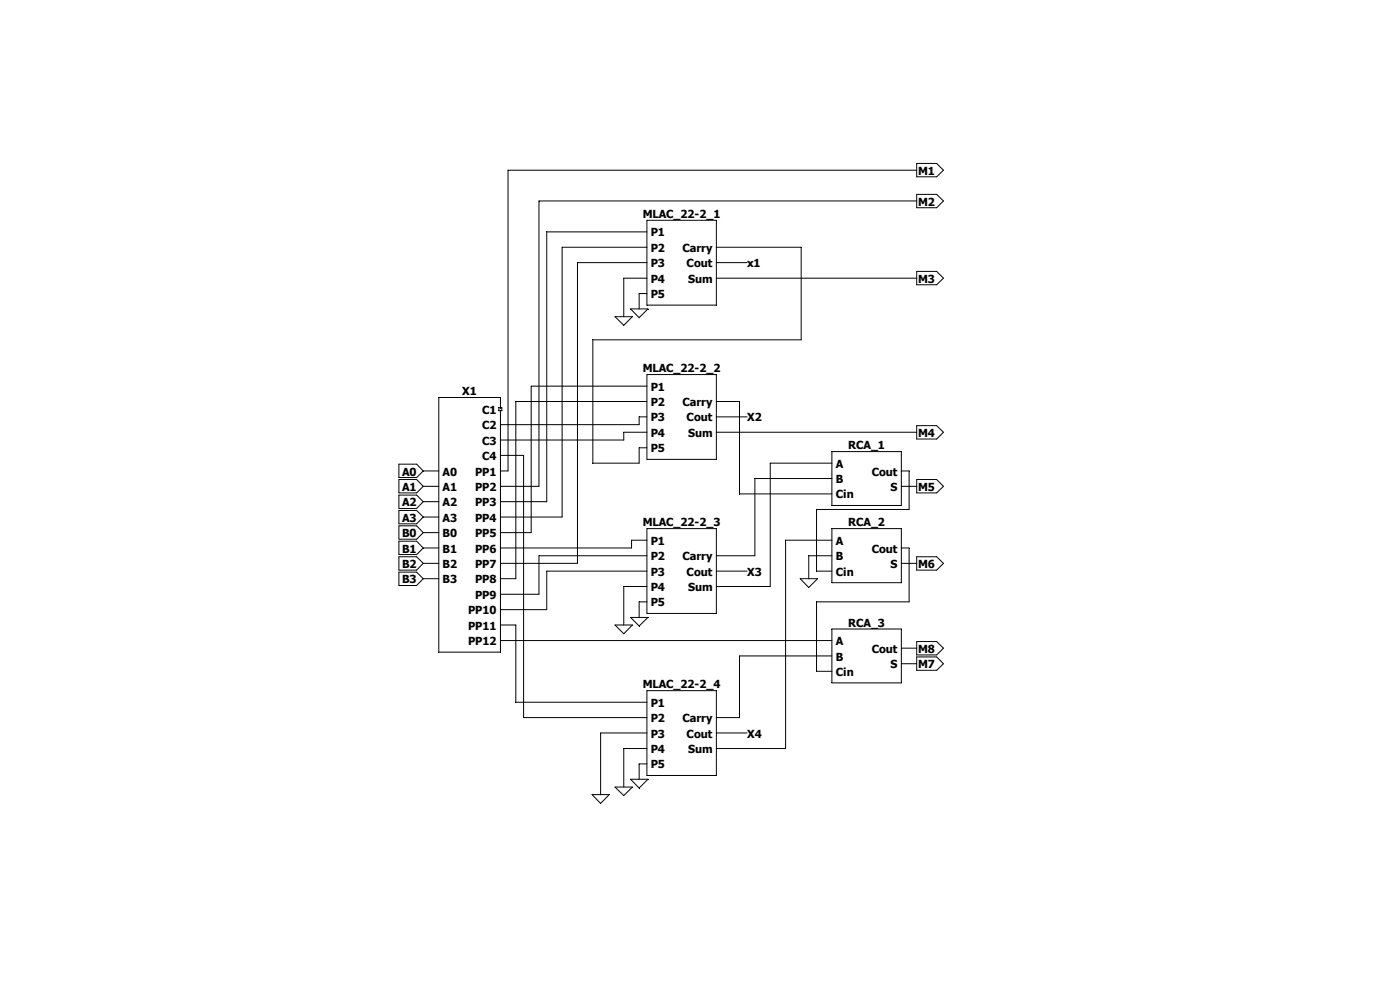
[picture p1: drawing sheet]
<svg xmlns="http://www.w3.org/2000/svg" width="297mm" height="210mm" viewBox="0 0 297 210" stroke-linecap="round" stroke-linejoin="round" font-family="sans-serif">
<path d="M93.1 84.3h13.1v54h-13.1zM105.8 86.5h.7v.6h-.7z" fill="none" stroke="#000" stroke-width=".21"/>
<g fill="none" stroke="#000" stroke-width=".21">
<path d="M194.5 34.7h4.2l1.5 1.4-1.5 1.4h-4.2zM194.5 36.1h-86.7v63.8h-1.6M137.2 46.7h14.8v18h-14.8zM137.2 49.2h-21.2v57.2h-9.8M137.2 52.5h-17.9v57.2h-13.1M137.2 55.7h-14.7v63.8h-16.3M137.2 59h-4.9v8.2M152 52.5h18v19.6h-44.2v26.2h9.8v-3.3h1.6M152 55.7h6.5M152 59h42.5M194.5 41.2h4.2l1.5 1.4-1.5 1.5h-4.2zM194.5 57.6h4.2l1.5 1.4-1.5 1.4h-4.2z"/>
<path d="M194.5 42.6h-80.2v60.6h-8.1M130.5 67.2h3.7l-1.9 1.8zM133.8 65.5h3.7l-1.9 1.9zM137.2 79.5h14.8v18h-14.8zM137.2 62.3h-1.6v3.2M84.6 98.5h3.8l1.4 1.4-1.4 1.4h-3.8zM89.8 99.9h3.3M106.2 96.6h4.9v55.6h26.1M137.2 85.2h-27.8v37.6h-3.2M137.2 88.4h-1.6v1.7h-29.4M137.2 91.7h-4.9v1.6h-26.1M137.2 81.9h-24.5v31.1h-6.5"/>
<path d="M152 85.2h4.9v19.6h19.6M152 88.4h6.5M152 91.7h42.5M176.5 95.8h14.7v11.4h-14.7zM176.5 98.3h-13.1v26.1h-11.4M191.2 99.9h1.7v8.2h-19.7v13.1h3.3M194.5 90.3h4.2l1.5 1.4-1.5 1.4h-4.2zM84.6 101.7h3.8l1.4 1.5-1.4 1.4h-3.8zM84.6 105h3.8l1.4 1.4-1.4 1.5h-3.8zM84.6 108.3h3.8l1.4 1.4-1.4 1.4h-3.8zM84.6 111.5h3.8l1.4 1.5-1.4 1.4h-3.8zM84.6 114.8h3.8l1.4 1.4-1.4 1.4h-3.8z"/>
<path d="M84.6 118.1h3.8l1.4 1.4-1.4 1.4h-3.8zM89.8 103.2h3.3M89.8 106.4h3.3M89.8 109.7h3.3M89.8 113h3.3M89.8 116.2h3.3M89.8 119.5h3.3M137.2 112.1h14.8v18h-14.8zM137.2 117.9h-22.9v8.2h-8.1M137.2 114.6h-3.2v1.6h-27.8M176.5 112.1h14.7v11.5h-14.7zM176.5 101.5h-16.4v16.4h-8.1"/>
<path d="M176.5 114.6h-9.8v44.2h-14.7M176.5 117.9h-4.9v4.9M191.2 103.2h3.3M191.2 116.2h1.7v11.5h-19.7v14.7h3.3M191.2 119.5h3.3M194.5 101.7h4.2l1.5 1.5-1.5 1.4h-4.2zM194.5 118.1h4.2l1.5 1.4-1.5 1.4h-4.2zM84.6 121.4h3.8l1.4 1.4-1.4 1.4h-3.8zM89.8 122.8h3.3M106.2 132.6h3.2v16.4h27.8M106.2 135.9h70.3M130.5 132.6h3.7l-1.9 1.9z"/>
<path d="M133.8 131h3.7l-1.9 1.8zM137.2 127.7h-1.6v3.3M137.2 124.4h-4.9v8.2M137.2 121.2h-21.2v8.1h-9.8M152 121.2h6.5M169.8 122.8h3.6l-1.8 1.8zM176.5 133.4h14.7v11.5h-14.7zM176.5 139.1h-19.6v13.1h-4.9M191.2 137.5h3.3M194.5 136.1h4.2l1.5 1.4-1.5 1.4h-4.2zM194.5 139.4h4.2l1.5 1.4-1.5 1.4h-4.2zM137.2 146.5h14.8v18h-14.8z"/>
<path d="M137.2 158.8h-4.9v8.2M137.2 155.5h-9.8v13.1M152 155.5h6.5M191.2 140.8h3.3M125.6 168.6h3.6l-1.8 1.8zM130.5 167h3.7l-1.9 1.8zM133.8 165.3h3.7l-1.9 1.9zM137.2 162.1h-1.6v3.2"/>
</g>
<g font-size="2.3">
<text x="194.8" y="37.1">M1</text>
<text x="136.4" y="46.3">MLAC_22-2_1</text>
<text x="194.8" y="43.6">M2</text>
<text x="138" y="50.2">P1</text>
<text x="138" y="53.4">P2</text>
<text x="144.8" y="53.4">Carry</text>
<text x="138" y="56.7">P3</text>
<text x="138" y="60">P4</text>
<text x="145.7" y="56.7">Cout</text>
<text x="146" y="60">Sum</text>
<text x="158.5" y="56.7">x1</text>
<text x="194.8" y="60">M3</text>
<text x="138" y="63.2">P5</text>
<text x="98" y="83.9">X1</text>
<text x="136.4" y="79">MLAC_22-2_2</text>
<text x="138" y="82.9">P1</text>
<text x="102.3" y="87.8">C1</text>
<text x="138" y="86.1">P2</text>
<text x="138" y="89.4">P3</text>
<text x="144.8" y="86.1">Carry</text>
<text x="145.7" y="89.4">Cout</text>
<text x="158.5" y="89.4">X2</text>
<text x="102.3" y="91.1">C2</text>
<text x="102.3" y="94.3">C3</text>
<text x="138" y="92.7">P4</text>
<text x="138" y="96">P5</text>
<text x="146" y="92.7">Sum</text>
<text x="179.9" y="95.3">RCA_1</text>
<text x="194.8" y="92.7">M4</text>
<text x="85.3" y="100.9">A0</text>
<text x="93.9" y="100.9">A0</text>
<text x="100.8" y="100.9">PP1</text>
<text x="102.3" y="97.6">C4</text>
<text x="177.3" y="99.2">A</text>
<text x="185" y="100.9">Cout</text>
<text x="85.3" y="104.1">A1</text>
<text x="85.3" y="107.4">A2</text>
<text x="93.9" y="104.1">A1</text>
<text x="93.9" y="107.4">A2</text>
<text x="100.8" y="104.1">PP2</text>
<text x="100.8" y="107.4">PP3</text>
<text x="177.3" y="102.5">B</text>
<text x="177.3" y="105.7">Cin</text>
<text x="188.9" y="104.1">S</text>
<text x="194.8" y="104.1">M5</text>
<text x="85.3" y="110.7">A3</text>
<text x="85.3" y="114">B0</text>
<text x="93.9" y="110.7">A3</text>
<text x="93.9" y="114">B0</text>
<text x="100.8" y="110.7">PP4</text>
<text x="100.8" y="114">PP5</text>
<text x="136.4" y="111.7">MLAC_22-2_3</text>
<text x="179.9" y="111.7">RCA_2</text>
<text x="85.3" y="117.2">B1</text>
<text x="93.9" y="117.2">B1</text>
<text x="100.8" y="117.2">PP6</text>
<text x="138" y="115.6">P1</text>
<text x="138" y="118.9">P2</text>
<text x="144.8" y="118.9">Carry</text>
<text x="177.3" y="115.6">A</text>
<text x="177.3" y="118.9">B</text>
<text x="185" y="117.2">Cout</text>
<text x="85.3" y="120.5">B2</text>
<text x="85.3" y="123.7">B3</text>
<text x="93.9" y="120.5">B2</text>
<text x="93.9" y="123.7">B3</text>
<text x="100.8" y="120.5">PP7</text>
<text x="100.8" y="123.7">PP8</text>
<text x="138" y="122.1">P3</text>
<text x="138" y="125.4">P4</text>
<text x="145.7" y="122.1">Cout</text>
<text x="146" y="125.4">Sum</text>
<text x="158.5" y="122.1">X3</text>
<text x="177.3" y="122.1">Cin</text>
<text x="188.9" y="120.5">S</text>
<text x="194.8" y="120.5">M6</text>
<text x="99.3" y="130.3">PP10</text>
<text x="100.8" y="127">PP9</text>
<text x="138" y="128.7">P5</text>
<text x="99.3" y="133.6">PP11</text>
<text x="99.3" y="136.9">PP12</text>
<text x="177.3" y="136.9">A</text>
<text x="179.9" y="133">RCA_3</text>
<text x="177.3" y="140.1">B</text>
<text x="177.3" y="143.4">Cin</text>
<text x="185" y="138.5">Cout</text>
<text x="188.9" y="141.8">S</text>
<text x="194.8" y="138.5">M8</text>
<text x="194.8" y="141.8">M7</text>
<text x="136.4" y="146">MLAC_22-2_4</text>
<text x="138" y="149.9">P1</text>
<text x="138" y="153.2">P2</text>
<text x="144.8" y="153.2">Carry</text>
<text x="138" y="156.5">P3</text>
<text x="138" y="159.8">P4</text>
<text x="145.7" y="156.5">Cout</text>
<text x="146" y="159.8">Sum</text>
<text x="158.5" y="156.5">X4</text>
<text x="138" y="163">P5</text>
</g>
</svg>
